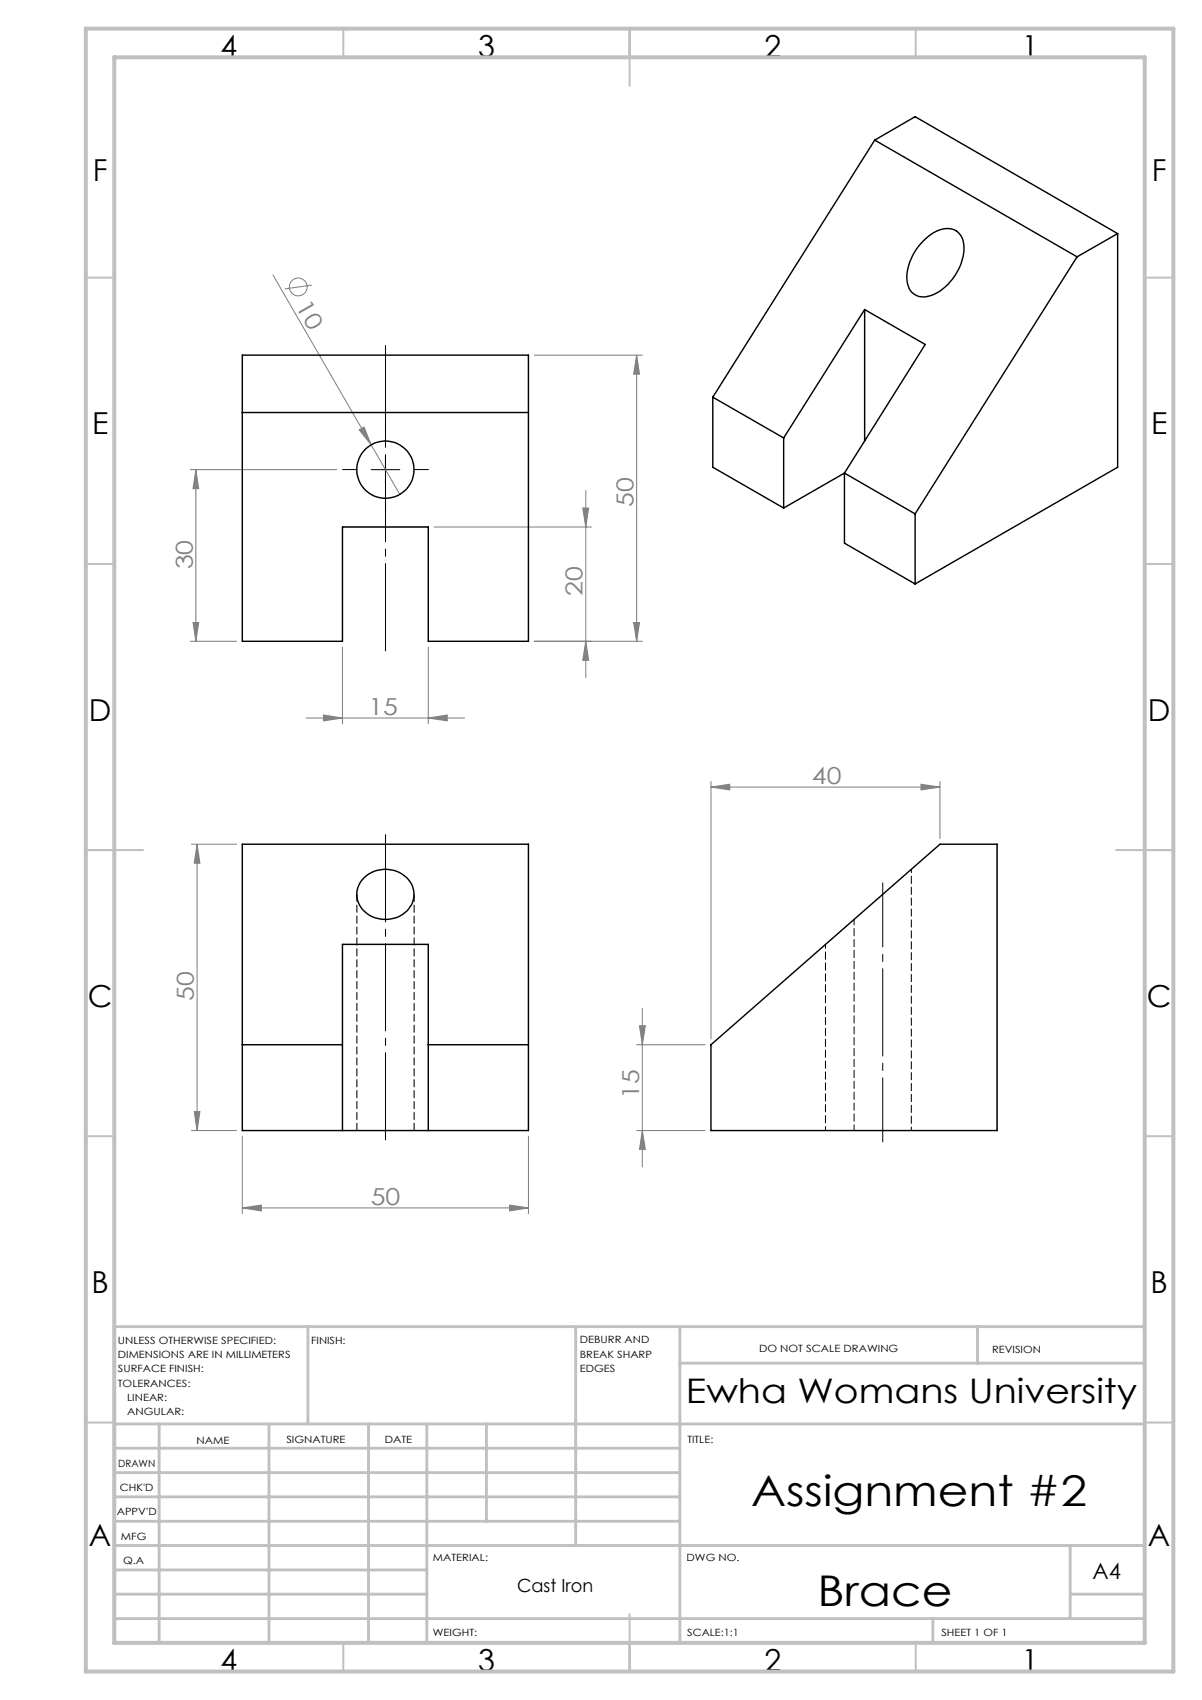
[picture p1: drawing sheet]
<svg xmlns="http://www.w3.org/2000/svg" width="210mm" height="297mm" viewBox="0 0 210 297" stroke-linecap="round" stroke-linejoin="round" font-family="sans-serif">
<g fill="none" stroke="#808080" stroke-width=".18">
<path d="M47.7 48l17.1 29.7M54.5 49.8l-4.8 .7M62.8 75.1l.8-.5 1.2 3.1zM64.8 77.7l5.1 8.7M93.3 62.1h18.9M111.2 62.1l.5 3.3h-1zM111.2 62.1v49.9M33.2 82.1h25.6M34.2 82.1v29.9M34.2 82.1l.5 3.3h-1zM75.8 92.1h27.5M101.8 88.8h1l-.5 3.3z"/>
<path d="M102.3 85.7v32.7M33.2 112h8.1M33.7 108.8h1l-.5 3.2zM59.8 113.1v13.3M74.8 113.1v13.3M93.3 112h18.9M102.3 112l.5 3.4h-1zM110.7 108.8h1l-.5 3.2zM53.5 125.4h27.7M56.5 124.9l3.3 .5-3.3 .5zM74.8 125.4l3.3-.5v1zM124.2 137.5l3.3-.5v1z"/>
<path d="M124.2 136.5v45M124.2 137.5h40M160.9 137l3.3 .5-3.3 .5zM164.2 136.5v10M33.4 147.5h7.9M34.4 147.5v50M34.4 147.5l.5 3.3h-1zM111.7 179.2h1l-.5 3.3zM112.2 176.2v27.7M33.4 197.5h7.9M33.9 194.2h1l-.5 3.3zM42.3 198.5v13.6"/>
<path d="M92.3 198.5v13.6M111.2 197.5h12M111.2 182.5h12M112.2 197.5l.5 3.3h-1zM42.3 211l3.3-.5v1.1zM42.3 211h50M89 210.5l3.3 .5-3.3 .6z"/>
<circle cx="52.1" cy="50.1" r="1.55"/>
</g>
<path d="M67.4 114v-54M67.4 145.5v54" fill="none" stroke="#000" stroke-width=".18" stroke-dasharray="15.2 1.3 1.3 1.3" stroke-dashoffset="-.3"/>
<path d="M67.4 77v-2.5M62.4 82h-2.5M67.4 87v2.5M72.4 82h2.5" fill="none" stroke="#000" stroke-width=".18" stroke-dasharray="15.2 1.3 1.3 1.3"/>
<path d="M154.2 199.5v-45.3" fill="none" stroke="#000" stroke-width=".18" stroke-dasharray="15.2 1.3 1.3 1.3" stroke-dashoffset="4"/>
<path d="M67.3 79.5v5.1M64.8 82.1h5" fill="none" stroke="#000" stroke-width=".18"/>
<g fill="none" stroke="#c0c0c0" stroke-width=".35">
<path d="M60 5v5M110 5v10M160 5v5M15 48.5h5M200 48.5h5M15 98.5h5M200 98.5h5M15 148.5h10M195 148.5h10M15 198.5h5M200 198.5h5M15 248.5h5"/>
<path d="M200 248.5h5M60 287v5M110 282v10M160 287v5"/>
</g>
<g fill="none" stroke="#c0c0c0" stroke-width=".5">
<path d="M53.8 231.8v17M100.6 231.8v38.2M118.8 231.8v55.2M118.8 238.2h81.2M170.8 231.8v6.4M200 231.8h-180v55.2M20 248.8h180M20 257.3h98.8M20 253h98.8M27.8 248.8v38.2M47 248.8v38.2M64.4 248.8v38.2"/>
<path d="M74.6 248.8v38.2M85 248.8v17M20 265.8h98.8M20 261.5h98.8M20 278.5h54.6M20 274.3h54.6M20 270h180M187 278.5h13M187 270v12.8M20 282.8h180M163 282.8v4.2"/>
</g>
<path d="M15 5h190v287h-190zM20 10h180v277h-180z" fill="none" stroke="#c0c0c0" stroke-width=".7"/>
<g fill="#808080">
<path d="M62.8 75.1l.8-.5 1.2 3.1z"/>
<path d="M42.3 211l3.3-.5v1.1zM89 210.5l3.3 .5-3.3 .6zM124.2 137.5l3.3-.5v1zM160.9 137l3.3 .5-3.3 .5z"/>
<path d="M110.7 108.8h1l-.5 3.2zM111.2 62.1l.5 3.3h-1zM102.3 112l.5 3.4h-1zM101.8 88.8h1l-.5 3.3z"/>
<path d="M34.4 147.5l.5 3.3h-1zM33.9 194.2h1l-.5 3.3zM34.2 82.1l.5 3.3h-1zM33.7 108.8h1l-.5 3.2zM111.7 179.2h1l-.5 3.3zM112.2 197.5l.5 3.3h-1z"/>
<path d="M56.5 124.9l3.3 .5-3.3 .5zM74.8 125.4l3.3-.5v1z"/>
</g>
<g fill="none" stroke="#000" stroke-width=".25">
<path d="M152.8 24.5l-28.3 44.9M152.8 24.5l35.4 20.4M152.8 24.5l7.1-4.1 35.4 20.4M151.1 54.1l-14.2 22.4M151.1 54.1l10.5 6.1-14.1 22.5M151.1 54.1v22.9M161.3 42.2a5.8 5.8 0 0 1 4.9-2.2 3.1 3.1 0 0 1 2.2 3.2 9.4 9.4 0 0 1-6.1 8.5 2.87 2.87 0 0 1-3.8-2.6 9 9 0 0 1 2.8-6.9zM188.2 44.9l-28.3 44.9M195.3 40.8v40.8l-35.4 20.4M195.3 40.8l-7.1 4.1M42.3 62.1h50v49.9h-17.5v-19.9h-15v19.9h-17.5zM42.3 72.1h50"/>
<path d="M124.5 69.4l12.4 7.1M124.5 69.4v12.2l12.4 7.2M136.9 76.5v12.3M147.5 82.7l12.4 7.1M147.5 82.7v12.2l12.4 7.1M147.5 82.7l-10.6 6.1M159.9 89.8v12.2M42.3 147.5h50v50h-50zM63.6 153.4a5.4 5.4 0 0 1 8.5 1.4 4.5 4.5 0 0 1-4.8 5.8 4.6 4.6 0 0 1-4.9-5l.4-1.2zM42.3 182.5h17.5M59.8 197.5v-32.5h15v32.5M74.8 182.5h17.5"/>
<path d="M124.2 182.5l40-35h10v50h-50z"/>
<circle cx="67.3" cy="82" r="5"/>
</g>
<path d="M62.4 156.2v41.3M72.4 197.5v-41.3" fill="none" stroke="#000" stroke-width=".18" stroke-dasharray="1.3 .6"/>
<path d="M144.2 197.5v-32.5" fill="none" stroke="#000" stroke-width=".18" stroke-dasharray="1.3 .6" stroke-dashoffset=".6"/>
<path d="M149.2 160.6v36.9" fill="none" stroke="#000" stroke-width=".18" stroke-dasharray="1.3 .6" stroke-dashoffset=".3"/>
<path d="M159.2 197.5v-45.6" fill="none" stroke="#000" stroke-width=".18" stroke-dasharray="1.3 .6" stroke-dashoffset=".7"/>
<g font-size="7.4">
<text x="131.2" y="263.1">Assignment #2</text>
<text x="142.8" y="280.5">Brace</text>
</g>
<text font-size="5.9" x="119.8" y="245.2">Ewha Womans University</text>
<g font-size="5.3">
<text x="38.5" y="9.9">4</text>
<text x="83.5" y="9.9">3</text>
<text x="133.6" y="9.9">2</text>
<text x="178.6" y="9.9">1</text>
<text x="16.2" y="31.7">F</text>
<text x="201.2" y="31.7">F</text>
<text x="16.1" y="75.9">E</text>
<text x="201.1" y="75.9">E</text>
<text x="15.5" y="125.9">D</text>
<text x="200.5" y="125.9">D</text>
<text x="15.4" y="175.9">C</text>
<text x="200.4" y="175.9">C</text>
<text x="16" y="225.9">B</text>
<text x="201" y="225.9">B</text>
<text x="15.5" y="270.2">A</text>
<text x="200.5" y="270.2">A</text>
<text x="38.5" y="291.9">4</text>
<text x="83.5" y="291.9">3</text>
<text x="133.6" y="291.9">2</text>
<text x="178.6" y="291.9">1</text>
</g>
<g font-size="4.1" fill="#808080">
<text x="51.5" y="53.4" transform="rotate(60 51.5 53.4)">10</text>
<text x="110.7" y="88.6" transform="rotate(-90 110.7 88.6)">50</text>
<text x="33.7" y="99.5" transform="rotate(-90 33.7 99.5)">30</text>
<text x="101.8" y="104.1" transform="rotate(-90 101.8 104.1)">20</text>
<text x="64.4" y="124.8">15</text>
<text x="141.9" y="136.9">40</text>
<text x="33.9" y="174.8" transform="rotate(-90 33.9 174.8)">50</text>
<text x="111.7" y="191.9" transform="rotate(-90 111.7 191.9)">15</text>
<text x="64.8" y="210.4">50</text>
</g>
<text font-size="3.9" x="190.9" y="275.8">A4</text>
<text font-size="3.2" x="90.3" y="278.1">Cast Iron</text>
<g font-size="1.7">
<text x="20.6" y="234.8">UNLESS OTHERWISE SPECIFIED:</text>
<text x="20.6" y="237.3">DIMENSIONS ARE IN MILLIMETERS</text>
<text x="20.6" y="239.8">SURFACE FINISH:</text>
<text x="54.4" y="234.8">FINISH:</text>
<text x="101.3" y="234.7">DEBURR AND</text>
<text x="101.3" y="237.2">BREAK SHARP</text>
<text x="101.3" y="239.7">EDGES</text>
<text x="132.6" y="236.2">DO NOT SCALE DRAWING</text>
<text x="173.3" y="236.4">REVISION</text>
<text x="20.6" y="242.3">TOLERANCES:</text>
<text x="22.2" y="244.8">LINEAR:</text>
<text x="22.2" y="247.3">ANGULAR:</text>
<text x="20.6" y="256.3">DRAWN</text>
<text x="34.3" y="252.2">NAME</text>
<text x="50" y="252.1">SIGNATURE</text>
<text x="67.2" y="252.1">DATE</text>
<text x="120.1" y="252.1">TITLE:</text>
<text x="20.9" y="260.5">CHK'D</text>
<text x="20.4" y="264.6">APPV'D</text>
<text x="21.1" y="269">MFG</text>
<text x="21.5" y="273.2">Q.A</text>
<text x="75.6" y="272.7">MATERIAL:</text>
<text x="120" y="272.7">DWG NO.</text>
<text x="75.6" y="285.7">WEIGHT:</text>
<text x="120.1" y="285.8">SCALE:1:1</text>
<text x="164.5" y="285.8">SHEET 1 OF 1</text>
</g>
</svg>
